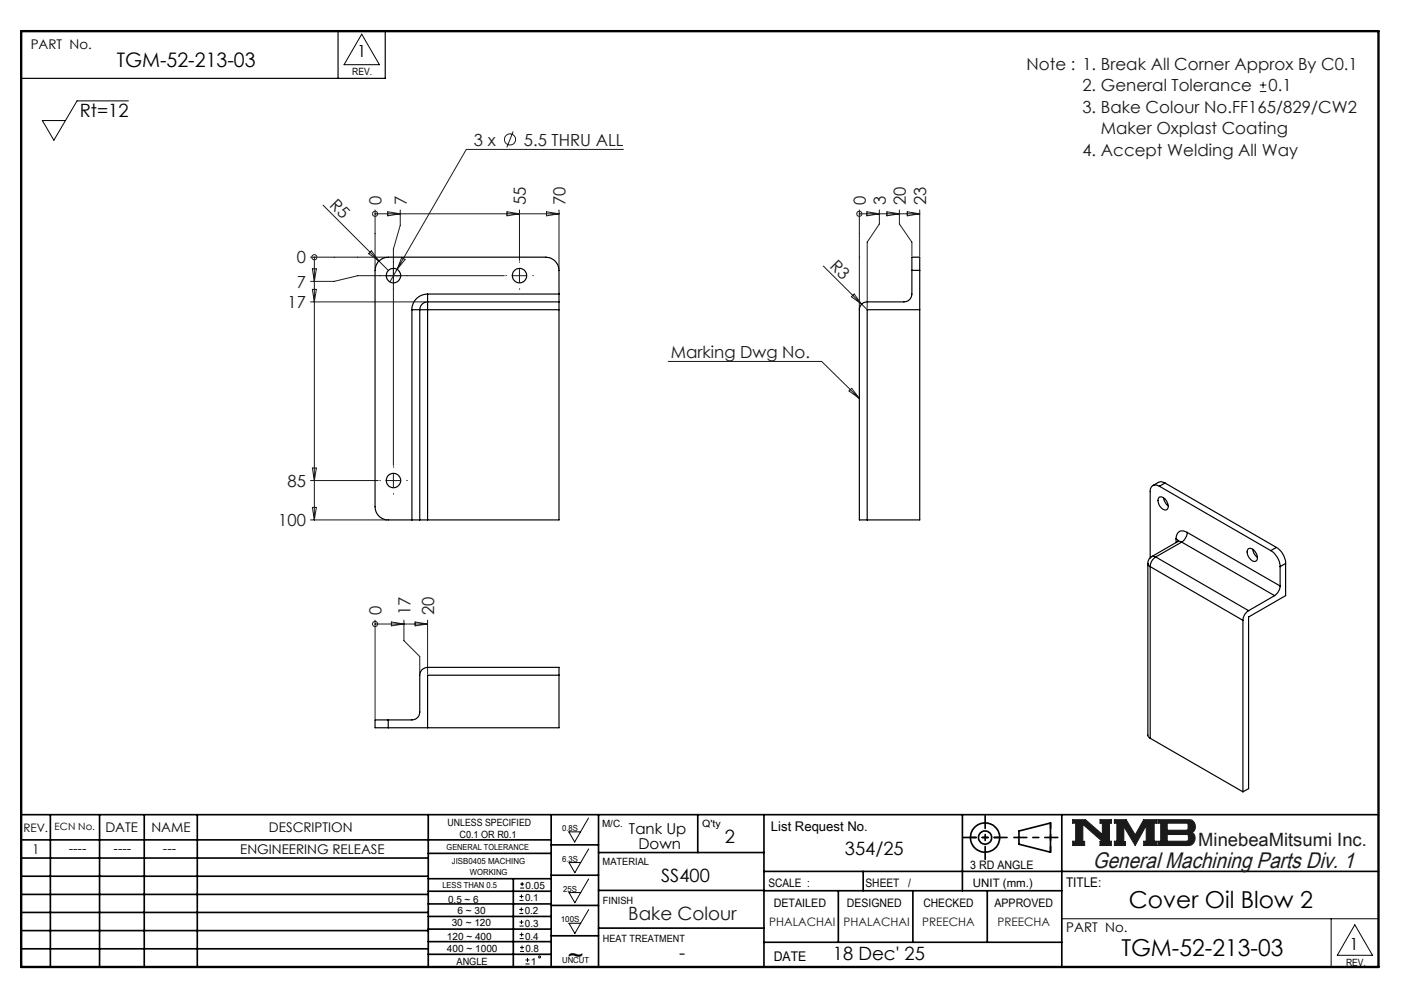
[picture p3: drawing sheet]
<svg xmlns="http://www.w3.org/2000/svg" width="297mm" height="210mm" viewBox="0 0 297 210" stroke-linecap="round" stroke-linejoin="round" font-family="sans-serif">
<g fill="none" stroke="#000" stroke-width=".35">
<path d="M4.5 172.3h287.1M4.5 177.6h112.1M10.7 172.3v32.2M21.1 172.3v32.2M30.5 172.3v32.2M41.7 172.3v32.2M90.6 172.3v32.2M116.6 172.3v32.2M116.6 178.7h10M126.6 172.3v32.2M147.6 172.3v8M161.6 172.3v32.2"/>
<path d="M203.6 172.3v16.1M215.5 175.7l6.7-1.6v6.1l-6.7-1.7zM224.6 172.3v32.2M4.5 185.3h86.1M4.5 181.5h86.1M4.5 189.2h86.1M4.5 193h86.1M4.5 196.8h86.1M90.6 199.1h26M90.6 193.8h26M90.6 188.5h26M90.6 191.2h26"/>
<path d="M90.6 180.5h26M90.6 185.8h26M90.6 196.5h26M108.6 185.8v18.5M116.6 185.1h10M116.6 191.5h10M116.6 197.9h10M126.6 196.3h35M126.6 188.3h35M126.6 180.3h35M161.6 184.3h130M161.6 199.3h63"/>
<path d="M161.6 188.4h63M177.3 188.4v10.9M182.6 184.3v4.1M193.1 188.4v10.9M208.8 188.4v10.9M4.5 200.7h86.1M90.6 201.8h26"/>
<circle cx="208.4" cy="177.1" r="3.1"/>
<circle cx="208.4" cy="177.1" r="1.4"/>
</g>
<path d="M226.9 173.3h2.7l3.6 3.2v-2.4h-.5v-.8h2.4v.8h-.4v3.8h.4v.9h-2.4v-.9h.5l-4.1-3.6v3.6h.3v.9h-2.5v-.9h.6v-3.8h-.6zM235.7 173.3h2.5l1.9 3.3 1.8-3.3h2.8v.8h-.5v3.8h.5v.9h-2.8v-.9h.6v-3.3l-2.4 4.2-2.4-4v3.2h.4v.8h-2.4v-.9h.6v-3.8h-.6zM244.9 173.3h6.6a1.48 1.48 0 0 1 1.3 1.2 1.48 1.48 0 0 1-.7 1.6 1.48 1.48 0 0 1 .7 1.6 1.48 1.48 0 0 1-1.4 1.1h-6.5v-.9h.6v-3.8h-.6zM246.9 174.1h4.1l.3 .2v1l-.3 .3h-4.1zM246.9 176.5h4.2l.3 .3v.8l-.4 .3h-4.1z" fill="none" stroke="#191924" stroke-width=".21"/>
<path d="M76.5 7.2l3.8 6.5h-7.5zM120.3 175.9h2.5l-1.2 2.2zM124.5 173l-1.7 2.9M124.5 179.5l-1.7 2.9M120.4 182.4h2.4l-1.2 2.2zM120.4 188.8h2.4l-1.2 2.1zM120.4 195.3h2.4l-1.2 2.1zM124.5 185.9l-1.7 2.9M124.5 192.4l-1.7 2.9M224.6 194.3h67M281.6 194.3v10.2M286.6 195.6l3.7 6.4h-7.4z" fill="none" stroke="#000" stroke-width=".21"/>
<path d="M4.5 6.6h287.1" fill="none" stroke="#000" stroke-width=".21" stroke-dasharray="6.3 1.3 1.3 1.3" stroke-dashoffset="1.9"/>
<path d="M71.5 6.6v10M81.5 6.6v10h-77" fill="none" stroke="#000" stroke-width=".25"/>
<path d="M205.3 177.1h6.2M222.2 174v6.2" fill="none" stroke="#000" stroke-width=".35" stroke-dasharray="15.2 1.3 1.3 1.3" stroke-dashoffset="14.1"/>
<path d="M203.8 177.1h9.2M208.4 172.5v9.2M214.5 177.1h9.3" fill="none" stroke="#000" stroke-width=".35" stroke-dasharray="15.2 1.3 1.3 1.3" stroke-dashoffset="12.5"/>
<path d="M4.5 6.6h287.1v197.9h-287.1z" fill="none" stroke="#000" stroke-width=".5"/>
<path d="M226.9 173.3v.8h.6v3.8h-.6v.9h2.5v-.9h-.3v-3.6l4.1 3.6h-.5v.9h2.4v-.9h-.4v-3.8h.4v-.8h-2.4v.8h.5v2.4l-3.6-3.2zM235.7 173.3v.8h.6v3.8h-.6v.9h2.4v-.8h-.4v-3.2l2.4 4 2.4-4.2v3.3h-.6v.9h2.8v-.9h-.5v-3.8h.5v-.8h-2.8l-1.8 3.3-1.9-3.3zM246.9 176.5h4.2l.3 .2v1l-.3 .2h-4.2zM244.9 173.3v.8h.6v3.8h-.6v.9h6.9l.7-.5 .3-.9-.1-.7-.6-.6a1.48 1.48 0 0 0 .7-1.6 1.48 1.48 0 0 0-1.3-1.2zM246.9 174.1h4.1l.3 .2v1.1l-.2 .2h-4.2z" fill-rule="evenodd" fill="#191924"/>
<g fill="none" stroke="#191924" stroke-width=".21">
<path d="M266.5 19.4h1.4M266.5 18h1.4M267.2 17.3v1.4M108.5 27.8l-1.3 3.4M131.9 31.6h-33.3l-14.6 25.4M65.7 54.4h16.1M66.1 56.9h.8l-.4 2.6zM66.5 54.4v55.6M66.5 54.4h.1M68.3 43.4l13.8 13.8M78.6 53l1.6 2.2-2.2-1.6zM79.3 45.2h.1"/>
<path d="M79.3 44.4v12.5M79.3 45.2h39M82 44.8l2.7 .4-2.7 .4zM84 57l-1.5 2.6M84.7 44.4v3.3l-1.5 5v45.7M85 54.5l.7 .4-1.7 2.1zM106.7 58.3h-31l-5 1.2h-5M107.2 44.8l2.7 .4-2.7 .4zM108.5 58.3h2.8M109.9 56.9v2.8M109.9 44.4v10.7M115.6 44.8l2.7 .4-2.7 .4z"/>
<path d="M118.3 44.4v12.5M174.2 56.3l9.2 9.2M181.8 45.2h.1M181.8 45.2h12.8M181.8 44.4v20.8M183.4 44.8l2.6 .4-2.6 .4zM186 44.4v3l-2.6 3.8v14M187.6 44.8l2.7 .4-2.7 .4zM190.3 44.4v3l2.6 3.8v2.9M191.9 44.8l2.7 .4-2.7 .4zM194.6 44.4v9.7M65.7 63.8h24.5"/>
<path d="M66.1 61.2h.8l-.4 2.6zM141.4 76.4h32.4l8 7.9M180.1 62.8l.6-.6 1.6 2.1zM66.1 99h.8l-.4 2.6zM180.2 82.1l1.6 2.2-2.2-1.6zM65.7 101.6h14.3M65.7 110h16.1M66.1 107.3h.8l-.4 2.7zM81.8 101.6h2.8M83.2 100.3v2.7M79.3 132h.1M79.3 131.2v20.8"/>
<path d="M79.3 132h11.2M82.8 131.5l2.6 .5-2.6 .4zM85.4 131.2v4.3l3.4 3.3v3.7M87.8 131.5l2.7 .5-2.7 .4zM90.5 131.2v11.3"/>
<circle cx="107.9" cy="29.5" r="1.18"/>
<circle cx="66.5" cy="54.4" r=".54"/>
<circle cx="79.4" cy="45.2" r=".55"/>
<circle cx="181.8" cy="45.2" r=".54"/>
<circle cx="79.4" cy="132" r=".55"/>
</g>
<g fill="none" stroke="#000" stroke-width=".21">
<path d="M27.2 21.3h-10.9l-4.9 8.4-2.4-4.2h4.9M109.9 193.2h.8M109.9 192.3h.8M109.9 195.9h.8M109.9 195h.8M109.9 190.4h.8M109.9 189.6h.8M109.9 198.5h.9M109.9 197.7h.9M110 187.8h.9M110 187h.9M110.3 191.9v.8"/>
<path d="M110.3 189.2v.8M110.3 194.6v.8M110.3 197.2v.9M110.4 199.9v.9M110.5 186.5v.9M110 201.2h.8M110 200.4h.8M111.2 203.9h.8M111.2 203h.8M111.6 202.6v.8"/>
<circle cx="114.1" cy="202.4" r=".21"/>
</g>
<path d="M80.5 58.3h-.2M83.3 55.5v-.1M86 58.3h.2M107.1 58.3h-.1M109.9 55.5v-.1M112.7 58.3h.1M83.3 61.1v.1M109.9 61.1v.1M83.3 98.8v-.1M80.5 101.6h-.2M83.3 104.4v.1M86 101.6h.2" fill="none" stroke="#191924" stroke-width=".21" stroke-dasharray="15.2 1.3 1.3 1.3"/>
<g fill="none" stroke="#000" stroke-width=".25">
<path d="M192.9 57.2v-2.8h1.7v2.8M192.9 57.2v5a1.67 1.67 0 0 1-1.7 1.6h-7.8a1.67 1.67 0 0 0-1.6 1.7v44.5h12.8v-52.8M192.9 57.2h1.7M87.1 65.5h1.7M87.1 65.5v44.5M88.8 65.5h1.7M88.8 65.5v44.5M90.5 63.8a1.67 1.67 0 0 0-1.7 1.7M90.5 63.8v1.7M90.5 62.2a3.3 3.3 0 0 0-3.4 3.3M90.5 62.2v1.6M90.5 65.5v44.5"/>
<path d="M90.5 65.5h27.8M90.5 63.8h27.8M90.5 62.2h27.8M118.3 63.8v1.7M118.3 62.2v1.6M118.3 62.2v-5a2.83 2.83 0 0 0-2.8-2.8h-33.4a2.77 2.77 0 0 0-2.8 2.8v50a2.77 2.77 0 0 0 2.8 2.8h5M118.3 65.5v44.5h-27.8M194.6 65.5h-11.2v44.5M87.1 110h1.7M88.8 110h1.7M242.8 119.2v36.3l.5 .6M242.8 119.2l.2 .4 .3 .2"/>
<path d="M243.3 119.8l19.6 11.4M243.3 119.8v36.3M243.6 117.7a1.61 1.61 0 0 0-.8 1.5M243.6 117.7l.5-.1 .4 .2M244.5 117.8a2.51 2.51 0 0 0-1.2 2M244.5 117.8l19.6 11.3M245.2 105.2a1.78 1.78 0 0 1 1.9 2.2 .76 .76 0 0 1-.7 .5 .76 .76 0 0 1-.7-.5 1.85 1.85 0 0 1-.5-2.2zM245.3 102.8a1.18 1.18 0 0 0-1.4-.1 1.18 1.18 0 0 0-.6 1.3v14M245.3 102.8l23.5 13.6M246.1 105.3a2.51 2.51 0 0 0 1 1.7M246.5 102.2l-1-.3-1.6 .8M246.5 102.2l-1.2 .6"/>
<path d="M246.5 102.2l23.5 13.6M248.8 113.9l.5 .6M248.8 113.9v.9M249.1 114.5h.5l.4 .1M249.1 114.5l-5.5 3.2M249.3 114.4l-.2 .1M250 114.6l-5.5 3.2M250 114.6l19.6 11.4M251.1 112.6a1.43 1.43 0 0 0-1.6-.2 1.43 1.43 0 0 0-.7 1.5M251.1 112.6a2.75 2.75 0 0 1-1.1 2M251.1 112.6l19.7 11.3M264.1 116.1a1.7 1.7 0 0 1 1.9 1.8 .75 .75 0 0 1-.5 .8 .75 .75 0 0 1-.9-.4 1.76 1.76 0 0 1-.5-2.2z"/>
<path d="M265 116.2a2.33 2.33 0 0 0 1 1.7M268.8 116.4a4.2 4.2 0 0 1 2 3.4M270 115.8a4.2 4.2 0 0 1 2 3.4M270 115.8l-1.2 .6M270.8 119.8v4.1M272 119.2l-1.2 .6M272 119.2v6.8l-7.9 4.5v36.3l-1.2 .7M262.9 131.2v36.3M264.1 129.1a2.5 2.5 0 0 0-1.2 2.1M269.6 126l-5.5 3.1M270.8 123.9a2.75 2.75 0 0 1-1.2 2.1M82.1 152.3h-2.8v1.6h2.8"/>
<path d="M82.1 152.3h5a1.67 1.67 0 0 0 1.7-1.7v-7.8a1.67 1.67 0 0 1 1.7-1.7h27.8v12.8h-36.2M82.1 152.3v1.6M118.3 142.8h-27.8v11.1M243.3 156.1l19.6 11.4"/>
<circle cx="83.2" cy="58.3" r="1.53"/>
<circle cx="109.9" cy="58.3" r="1.53"/>
<circle cx="83.2" cy="101.6" r="1.53"/>
</g>
<g font-size="4.9">
<text x="238.8" y="192">Cover Oil Blow 2</text>
<text x="120.1" y="203.7">~</text>
<text x="237.2" y="202.1">TGM-52-213-03</text>
</g>
<text font-size="4.7" fill="#191924" x="231.2" y="183.6">General Machining Parts Div. 1</text>
<text font-size="4.2" x="24.7" y="14.3">TGM-52-213-03</text>
<g font-size="3.9">
<text x="16.9" y="24.6">Rt=12</text>
<text x="153.3" y="178.4">2</text>
<text x="178.7" y="180.8">354/25</text>
<text x="139.9" y="186.6">SS400</text>
<text x="143.7" y="202.9">-</text>
<text x="176.2" y="203.1">18 Dec' 25</text>
</g>
<g font-size="3.9" fill="#191924">
<text x="253.5" y="178.9">MinebeaMitsumi Inc.</text>
<text x="132.9" y="194.7">Bake Colour</text>
</g>
<g font-size="3.5">
<text x="75.6" y="12.1">1</text>
<text x="285.5" y="200.9">1</text>
</g>
<g font-size="3.5" fill="#191924">
<text x="217.1" y="14.8">Note : 1. Break All Corner Approx By C0.1</text>
<text x="229" y="23.8">3. Bake Colour No.FF165/829/CW2</text>
<text x="229" y="19.3">2. General Tolerance</text>
<text x="268.4" y="19.3">0.1</text>
<text x="232.9" y="28.4">Maker Oxplast Coating</text>
<text x="100.3" y="30.8">3 x</text>
<text x="110.8" y="30.8">5.5 THRU ALL</text>
<text x="229" y="32.9">4. Accept Welding All Way</text>
<text x="69.6" y="43.5" transform="rotate(45 69.6 43.5)">R5</text>
<text x="80.7" y="43.4" transform="rotate(-90 80.7 43.4)">0</text>
<text x="86" y="43.4" transform="rotate(-90 86 43.4)">7</text>
<text x="111.3" y="43.4" transform="rotate(-90 111.3 43.4)">55</text>
<text x="119.6" y="43.4" transform="rotate(-90 119.6 43.4)">70</text>
<text x="183.1" y="43.4" transform="rotate(-90 183.1 43.4)">0</text>
<text x="187.4" y="43.4" transform="rotate(-90 187.4 43.4)">3</text>
<text x="191.6" y="43.4" transform="rotate(-90 191.6 43.4)">20</text>
<text x="195.9" y="43.4" transform="rotate(-90 195.9 43.4)">23</text>
<text x="62.8" y="55.7">0</text>
<text x="175.4" y="56.4" transform="rotate(45 175.4 56.4)">R3</text>
<text x="60.8" y="65.2">17</text>
<text x="62.8" y="60.8">7</text>
<text x="141.9" y="75.6">Marking Dwg No.</text>
<text x="60.8" y="102.9">85</text>
<text x="58.9" y="111.3">100</text>
<text x="80.7" y="130.2" transform="rotate(-90 80.7 130.2)">0</text>
<text x="86.8" y="130.2" transform="rotate(-90 86.8 130.2)">17</text>
<text x="91.8" y="130.2" transform="rotate(-90 91.8 130.2)">20</text>
</g>
<g font-size="3.2">
<text x="133.1" y="176.4">Tank Up</text>
<text x="135.1" y="179.6">Down</text>
</g>
<g font-size="2.8">
<text x="6.5" y="10.4">PART No.</text>
<text x="22.3" y="175.9">DATE</text>
<text x="32" y="175.9">NAME</text>
<text x="56.9" y="175.9">DESCRIPTION</text>
<text x="163.1" y="175.7">List Request No.</text>
<text x="6.8" y="180.6">1</text>
<text x="14.5" y="180.3">----</text>
<text x="24" y="180.3">----</text>
<text x="34.5" y="180.3">---</text>
<text x="50.8" y="180.7">ENGINEERING RELEASE</text>
<text x="225.5" y="187.6">TITLE:</text>
<text x="225.6" y="197.2">PART No.</text>
<text x="163.7" y="203.2">DATE</text>
</g>
<g font-size="2.5">
<text x="4.9" y="175.9">REV.</text>
<text x="205.2" y="183.8">3 RD ANGLE</text>
<text x="162.5" y="187.5">SCALE :</text>
<text x="163.7" y="191.7">DETAILED</text>
<text x="179.2" y="191.9">DESIGNED</text>
<text x="183.1" y="187.5">SHEET</text>
<text x="192.1" y="187.5">/</text>
<text x="195.3" y="191.9">CHECKED</text>
<text x="205.8" y="187.5">UNIT (mm.)</text>
<text x="210.4" y="191.9">APPROVED</text>
</g>
<g font-size="2.5" fill="#191924">
<text x="162.7" y="195.9">PHALACHAI</text>
<text x="178.5" y="195.9">PHALACHAI</text>
<text x="195.1" y="195.9">PREECHA</text>
<text x="211" y="195.9">PREECHA</text>
</g>
<g font-size="2.1">
<text x="74.5" y="16">REV.</text>
<text x="11.6" y="175.6">ECN No.</text>
<text x="94.7" y="174.7">UNLESS SPECIFIED</text>
<text x="97.2" y="177.3">C0.1 OR R0.1</text>
<text x="127.3" y="174.9">M/C.</text>
<text x="148.6" y="175">Q'ty</text>
<text x="127.5" y="183">MATERIAL</text>
<text x="94.8" y="191">0.5 ~ 6</text>
<text x="111.1" y="190.6">0.1</text>
<text x="111.2" y="188">0.05</text>
<text x="127.6" y="191.1">FINISH</text>
<text x="95.6" y="195.9">30 ~ 120</text>
<text x="96.8" y="193.3">6 ~ 30</text>
<text x="111" y="193.4">0.2</text>
<text x="111.1" y="196.1">0.3</text>
<text x="94.5" y="198.8">120 ~ 400</text>
<text x="94.5" y="201.3">400 ~ 1000</text>
<text x="111.1" y="198.7">0.4</text>
<text x="111.2" y="201.4">0.8</text>
<text x="127.6" y="199.2">HEAT TREATMENT</text>
<text x="96.6" y="204.1">ANGLE</text>
<text x="112.3" y="204.1">1</text>
<text x="284.7" y="204.3">REV.</text>
</g>
<g font-size="1.8">
<text x="94.5" y="179.8">GENERAL TOLERANCE</text>
<text x="118.9" y="175.7">0.8S</text>
<text x="95.6" y="182.8">JISB0405 MACHING</text>
<text x="99.4" y="185.1">WORKING</text>
<text x="118.9" y="182.2">6.3S</text>
<text x="93.6" y="187.8">LESS THAN 0.5</text>
<text x="119.1" y="188.6">25S</text>
<text x="118.6" y="195.1">100S</text>
<text x="118.9" y="203.6">UNCUT</text>
</g>
</svg>
